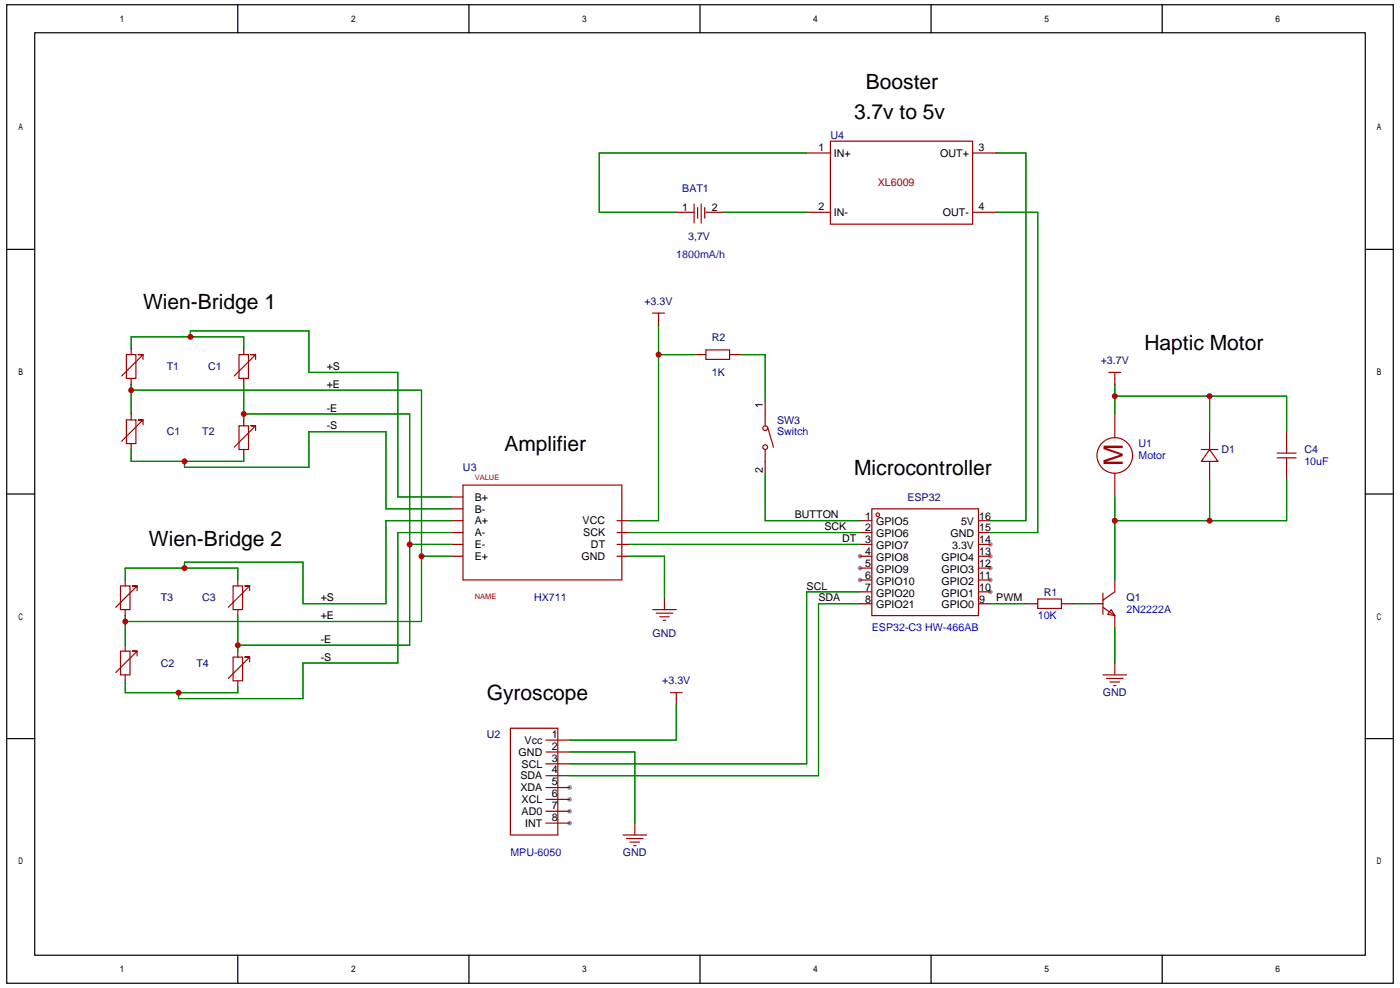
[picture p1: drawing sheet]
<svg xmlns="http://www.w3.org/2000/svg" width="297mm" height="210mm" viewBox="0 0 297 210" stroke-linecap="round" stroke-linejoin="round" font-family="sans-serif">
<g fill="#999">
<circle cx="182.6" cy="118" r=".5"/>
<circle cx="182.6" cy="120.5" r=".5"/>
<circle cx="182.6" cy="123" r=".5"/>
<circle cx="210.2" cy="125.5" r=".5"/>
<circle cx="210.2" cy="123" r=".5"/>
<circle cx="210.2" cy="120.5" r=".5"/>
<circle cx="210.2" cy="118" r=".5"/>
<circle cx="210.2" cy="115.5" r=".5"/>
<circle cx="120.9" cy="167" r=".5"/>
<circle cx="120.9" cy="169.6" r=".5"/>
<circle cx="120.9" cy="172.1" r=".5"/>
<circle cx="120.9" cy="174.6" r=".5"/>
</g>
<g fill="none" stroke="#000" stroke-width=".25">
<path d="M1.4 1h294.4v207.5h-294.4zM7.4 6.9h282.4v195.7h-282.4zM50.5 1v5.9M99.5 1v5.9M148.6 1v5.9M197.6 1v5.9M246.7 1v5.9M1.4 52.9h6M289.8 52.9h6M1.4 104.8h6M289.8 104.8h6M1.4 156.7h6"/>
<path d="M289.8 156.7h6M50.5 202.6v5.9M99.5 202.6v5.9M148.6 202.6v5.9M197.6 202.6v5.9M246.7 202.6v5.9"/>
</g>
<g fill="none" stroke="#008700" stroke-width=".25">
<path d="M171.2 32.5h-44v12.5h16.4M211.5 32.5h6.3v77.9h-7.6M153.6 45h17.6M211.5 45h8.8v68h-10.1M27.8 74v-2.6h23.9v2.6M40.4 71.4v-1.2h25.2v8.8h18.8v26.4h11.4M139.8 68.9v41.5h-6.3M139.8 75.2h7.5M157.4 75.2h5v10.1M27.8 95.3v2.6h23.9v-1.3M27.8 81.5v6.3M27.8 82.8h61.7v49h-62.9"/>
<path d="M39.2 97.9v1.2h26.4v-7.5h16.3v16.3h13.9M51.7 81.5v7.6M51.7 87.8h35.3v49h-36.5M236.6 81.5v6.3M236.6 84h36.5v7.6M256.8 84v7.6M87 115.5h8.8M89.5 118h6.3M95.8 113h-11.4v27.6h-20.1v7.6h-26.4v-1.3M95.8 110.4h-13.9v17.6h-17.6v-8.8h-25.1v1.3M133.5 118h7.5v8.8M133.5 115.5h49.1"/>
<path d="M133.5 113h49.1M162.4 100.4v10h20.2M236.6 105.4v17.6M256.8 101.6v8.8M273.1 101.6v8.8h-36.5M26.6 123v-2.5h23.9v2.5M26.6 130.6v6.2M50.5 130.6v7.5M182.6 128h-8.9v36.5h-52.8M182.6 125.5h-11.4v36.5h-50.3M210.2 128h7.6M227.8 128h3.8"/>
<path d="M236.6 133.1v7.5M26.6 144.4v2.5h23.9v-1.2M120.9 159.5h13.9v15.1M143.6 149.4v7.6h-22.7"/>
</g>
<g fill="none" stroke="#a10000" stroke-width=".25">
<path d="M171.2 32.5h5.1M176.3 29.9h30.1v17.6h-30.1zM206.4 32.5h5.1M143.6 45h3.7M147.3 43.3v4M148.1 44v2.3M148.8 43.3v4M149.6 44v2.3M149.8 45h3.8M171.2 45h5.1M206.4 45h5.1M26.8 75.2h2v5h-2z"/>
<path d="M27.8 74v1.2M30.4 76.2v-1h-1h1l-4.6 4.5M50.7 75.2h2v5h-2zM51.7 74v1.2M54.3 76.2v-1h-1.1h1.1l-4.6 4.5M138.5 66.4h2.5M139.8 66.4v2.5M147.3 75.2h2.5M149.8 74.2h5.1v2h-5.1zM154.9 75.2h2.5M235.4 79h2.5M236.6 79v2.5"/>
<path d="M26.8 89.1h2v5h-2zM27.8 80.2v1.3M27.8 87.8v1.3M27.8 94.1v1.2M30.4 90.1v-1h-1h1l-4.6 4.5M50.7 90.3h2v5h-2zM51.7 80.2v1.3M51.7 89.1v1.2M51.7 95.3v1.3M54.3 91.3v-1h-1.1h1.1l-4.6 4.5M162.4 85.3v5M162.4 95.3v5.1"/>
<path d="M162.9 90.6l1.3 4.2M236.6 87.8v5M255 95.3h3.5M256.8 95.3l1.7 2.6h-3.5zM256.8 91.6v3.7M256.8 97.9v3.7M271.1 96.1h4M271.1 97.1h4M273.1 91.6v4.5M273.1 97.1v4.5M95.8 110.4h2.5M95.8 113h2.5"/>
<path d="M95.8 115.5h2.5M95.8 118h2.5M95.8 107.9h2.5M95.8 105.4h2.5M98.3 102.9h33.7v20.1h-33.7zM131 110.4h2.5M131 113h2.5M131 115.5h2.5M131 118h2.5M182.6 110.4h2.5M182.6 113h2.5M182.6 115.5h2.5"/>
<path d="M182.6 118h2.5M185.1 107.9h22.6v22.7h-22.6zM207.7 110.4h2.5M207.7 113h2.5M207.7 115.5h2.5M207.7 118h2.5M236.6 100.4v5M25.6 124.3h2v5h-2zM25.6 138.1h2v5h-2zM26.6 123v1.3M26.6 129.3v1.3M26.6 136.8v1.3"/>
<path d="M29.1 125.3v-1h-1h1l-4.5 4.5M29.1 139.1v-1h-1h1l-4.5 4.5M49.5 124.3h2v5h-2zM49.5 139.4h2v5h-2zM50.5 123v1.3M50.5 129.3v1.3M50.5 138.1v1.3M53 125.3v-1h-1h1l-4.5 4.5M138.5 129.3h5.1M139.3 130.1h3.5M140 130.8h2M140.8 131.6h.5"/>
<path d="M141 126.8v2.5M182.6 120.5h2.5M182.6 123h2.5M182.6 125.5h2.5M182.6 128h2.5M207.7 120.5h2.5M207.7 123h2.5M207.7 125.5h2.5M207.7 128h2.5M217.8 128h2.5M220.3 127h5v2.1h-5zM225.3 128h2.5"/>
<path d="M231.6 128h2.5M234.1 128.8l2.5 1.8M234.1 125.8v4.5M235.9 129.3l.7 1.3-1.5-.3zM236.6 123v2.5l-2.5 1.8M236.6 130.6v2.5M26.6 143.1v1.3M50.5 144.4v1.3M53 140.4v-1h-1h1l-4.5 4.5M108.3 154.5h10.1v22.6h-10.1zM115.9 157h5M115.9 159.5h5"/>
<path d="M142.3 146.9h2.5M143.6 146.9v2.5M234.1 143.1h5.1M234.9 143.9h3.5M235.6 144.6h2M236.4 145.4h.5M236.6 140.6v2.5M115.9 162h5M115.9 164.5h5M115.9 167h5M115.9 169.6h5M115.9 172.1h5"/>
<path d="M115.9 174.6h5M132.2 177.1h5.1M133 177.9h3.5M133.7 178.6h2.1M134.5 179.4h.5M134.8 174.6v2.5"/>
<circle cx="162.4" cy="94.8" r=".5"/>
<circle cx="162.4" cy="90.8" r=".5"/>
<circle cx="236.6" cy="96.6" r="3.8"/>
<circle cx="186.3" cy="109.2" r=".38"/>
</g>
<g fill="#c00">
<circle cx="40.4" cy="71.4" r=".63"/>
<circle cx="27.8" cy="82.8" r=".63"/>
<circle cx="89.5" cy="118" r=".63"/>
<circle cx="26.6" cy="131.8" r=".63"/>
<circle cx="39.2" cy="97.9" r=".63"/>
<circle cx="39.2" cy="120.5" r=".63"/>
<circle cx="37.9" cy="146.9" r=".63"/>
<circle cx="50.5" cy="136.8" r=".63"/>
<circle cx="87" cy="115.5" r=".63"/>
<circle cx="51.7" cy="87.8" r=".63"/>
<circle cx="139.8" cy="75.2" r=".63"/>
<circle cx="236.6" cy="110.4" r=".63"/>
<circle cx="256.8" cy="110.4" r=".63"/>
<circle cx="236.6" cy="84" r=".63"/>
<circle cx="256.8" cy="84" r=".63"/>
</g>
<text font-size="5.7" fill="#a00000" x="238.3" y="98.8" transform="rotate(-90 238.3 98.8)">M</text>
<g font-size="4.5">
<text x="183.8" y="18.9">Booster</text>
<text x="181.3" y="25.2">3.7v to 5v</text>
<text x="30.4" y="65.5">Wien-Bridge 1</text>
<text x="242.9" y="74.3">Haptic Motor</text>
<text x="107.1" y="95.7">Amplifier</text>
<text x="181.3" y="100.7">Microcontroller</text>
<text x="31.6" y="115.8">Wien-Bridge 2</text>
<text x="103.3" y="148.5">Gyroscope</text>
</g>
<g font-size="2.3" fill="#000080">
<text x="176.3" y="29.5">U4</text>
<text x="144.8" y="40.8">BAT1</text>
<text x="146.1" y="50.8">3,7V</text>
<text x="136.8" y="64.7">+3.3V</text>
<text x="151.1" y="72.2">R2</text>
<text x="233.6" y="77.3">+3.7V</text>
<text x="35.4" y="78.5">T1</text>
<text x="44.2" y="78.5">C1</text>
<text x="164.9" y="89.8">SW3</text>
<text x="35.4" y="92.4">C1</text>
<text x="42.9" y="92.4">T2</text>
<text x="241.7" y="94.9">U1</text>
<text x="98.3" y="99.9">U3</text>
<text x="259.3" y="96.1">D1</text>
<text x="276.9" y="96.1">C4</text>
<text x="192.6" y="106.2">ESP32</text>
<text x="34.1" y="127.6">T3</text>
<text x="42.9" y="127.6">C3</text>
<text x="221.5" y="126.3">R1</text>
<text x="239.2" y="127.6">Q1</text>
<text x="138.5" y="135.1">GND</text>
<text x="34.1" y="141.4">C2</text>
<text x="41.7" y="141.4">T4</text>
<text x="140.6" y="145.2">+3.3V</text>
<text x="234.1" y="147.7">GND</text>
<text x="103.3" y="156.5">U2</text>
<text x="132.2" y="181.7">GND</text>
</g>
<g font-size="2.3">
<text x="173.7" y="32">1</text>
<text x="177" y="33.2">IN+</text>
<text x="199.6" y="33.2">OUT+</text>
<text x="207.7" y="32">3</text>
<text x="144.8" y="44.8">1</text>
<text x="151.1" y="44.8">2</text>
<text x="173.7" y="44.6">2</text>
<text x="177" y="45.8">IN-</text>
<text x="200.2" y="45.8">OUT-</text>
<text x="207.7" y="44.6">4</text>
<text x="69.3" y="78.5">+S</text>
<text x="69.3" y="82.3">+E</text>
<text x="69.3" y="87.3">-E</text>
<text x="162" y="86.5" transform="rotate(-90 162 86.5)">1</text>
<text x="69.3" y="91.1">-S</text>
<text x="162" y="100.4" transform="rotate(-90 162 100.4)">2</text>
<text x="100.8" y="106.2">B+</text>
<text x="100.8" y="113.7">A-</text>
<text x="100.8" y="111.2">A+</text>
<text x="100.8" y="108.7">B-</text>
<text x="123.7" y="111.2">VCC</text>
<text x="123.8" y="113.7">SCK</text>
<text x="168.7" y="110">BUTTON</text>
<text x="175" y="112.5">SCK</text>
<text x="183.7" y="110.2">1</text>
<text x="183.7" y="112.7">2</text>
<text x="186" y="111.4">GPIO5</text>
<text x="186" y="114">GPIO6</text>
<text x="201.7" y="114">GND</text>
<text x="204" y="111.4">5V</text>
<text x="207.8" y="112.7">15</text>
<text x="207.8" y="110.2">16</text>
<text x="100.8" y="118.8">E+</text>
<text x="100.8" y="116.2">E-</text>
<text x="123.4" y="118.8">GND</text>
<text x="125.4" y="116.2">DT</text>
<text x="178.8" y="115">DT</text>
<text x="183.7" y="115.2">3</text>
<text x="183.7" y="117.7">4</text>
<text x="186" y="116.5">GPIO7</text>
<text x="186" y="119">GPIO8</text>
<text x="199.8" y="119">GPIO4</text>
<text x="202.1" y="116.5">3.3V</text>
<text x="207.8" y="117.7">13</text>
<text x="207.8" y="115.2">14</text>
<text x="171.2" y="125.1">SCL</text>
<text x="183.7" y="120.2">5</text>
<text x="183.7" y="122.8">6</text>
<text x="183.7" y="125.3">7</text>
<text x="186" y="121.5">GPIO9</text>
<text x="186" y="124">GPIO10</text>
<text x="199.8" y="124">GPIO2</text>
<text x="199.8" y="121.5">GPIO3</text>
<text x="207.8" y="125.3">10</text>
<text x="207.8" y="122.8">11</text>
<text x="207.8" y="120.2">12</text>
<text x="68.1" y="127.6">+S</text>
<text x="68.1" y="131.3">+E</text>
<text x="173.7" y="127.6">SDA</text>
<text x="183.7" y="127.8">8</text>
<text x="186" y="126.5">GPIO20</text>
<text x="186" y="129.1">GPIO21</text>
<text x="199.8" y="129.1">GPIO0</text>
<text x="199.8" y="126.5">GPIO1</text>
<text x="207.8" y="127.8">9</text>
<text x="211.5" y="127.6">PWM</text>
<text x="68.1" y="136.4">-E</text>
<text x="68.1" y="140.1">-S</text>
<text x="110.1" y="160.3">GND</text>
<text x="111.4" y="157.8">Vcc</text>
<text x="117.1" y="156.5">1</text>
<text x="117.1" y="159">2</text>
<text x="117.1" y="161.5">3</text>
<text x="110.5" y="165.3">SDA</text>
<text x="110.5" y="167.8">XDA</text>
<text x="110.7" y="162.8">SCL</text>
<text x="117.1" y="164">4</text>
<text x="117.1" y="166.6">5</text>
<text x="110.7" y="170.3">XCL</text>
<text x="110.7" y="172.9">AD0</text>
<text x="117.1" y="169.1">6</text>
<text x="117.1" y="171.6">7</text>
<text x="111.5" y="175.4">INT</text>
<text x="117.1" y="174.1">8</text>
</g>
<text font-size="2.3" fill="#a00000" x="186.3" y="39.5">XL6009</text>
<g font-size="2.3" fill="#00f">
<text x="143.6" y="54.6">1800mA/h</text>
<text x="151.1" y="79.8">1K</text>
<text x="164.9" y="92.4">Switch</text>
<text x="241.7" y="97.4">Motor</text>
<text x="276.9" y="98.6">10uF</text>
<text x="113.4" y="127.6">HX711</text>
<text x="220.3" y="131.3">10K</text>
<text x="239.2" y="130.1">2N2222A</text>
<text x="185.1" y="133.9">ESP32-C3 HW-466AB</text>
<text x="108.3" y="181.7">MPU-6050</text>
</g>
<g font-size="1.6" fill="#a00000">
<text x="100.8" y="101.8">VALUE</text>
<text x="100.8" y="127">NAME</text>
</g>
</svg>
